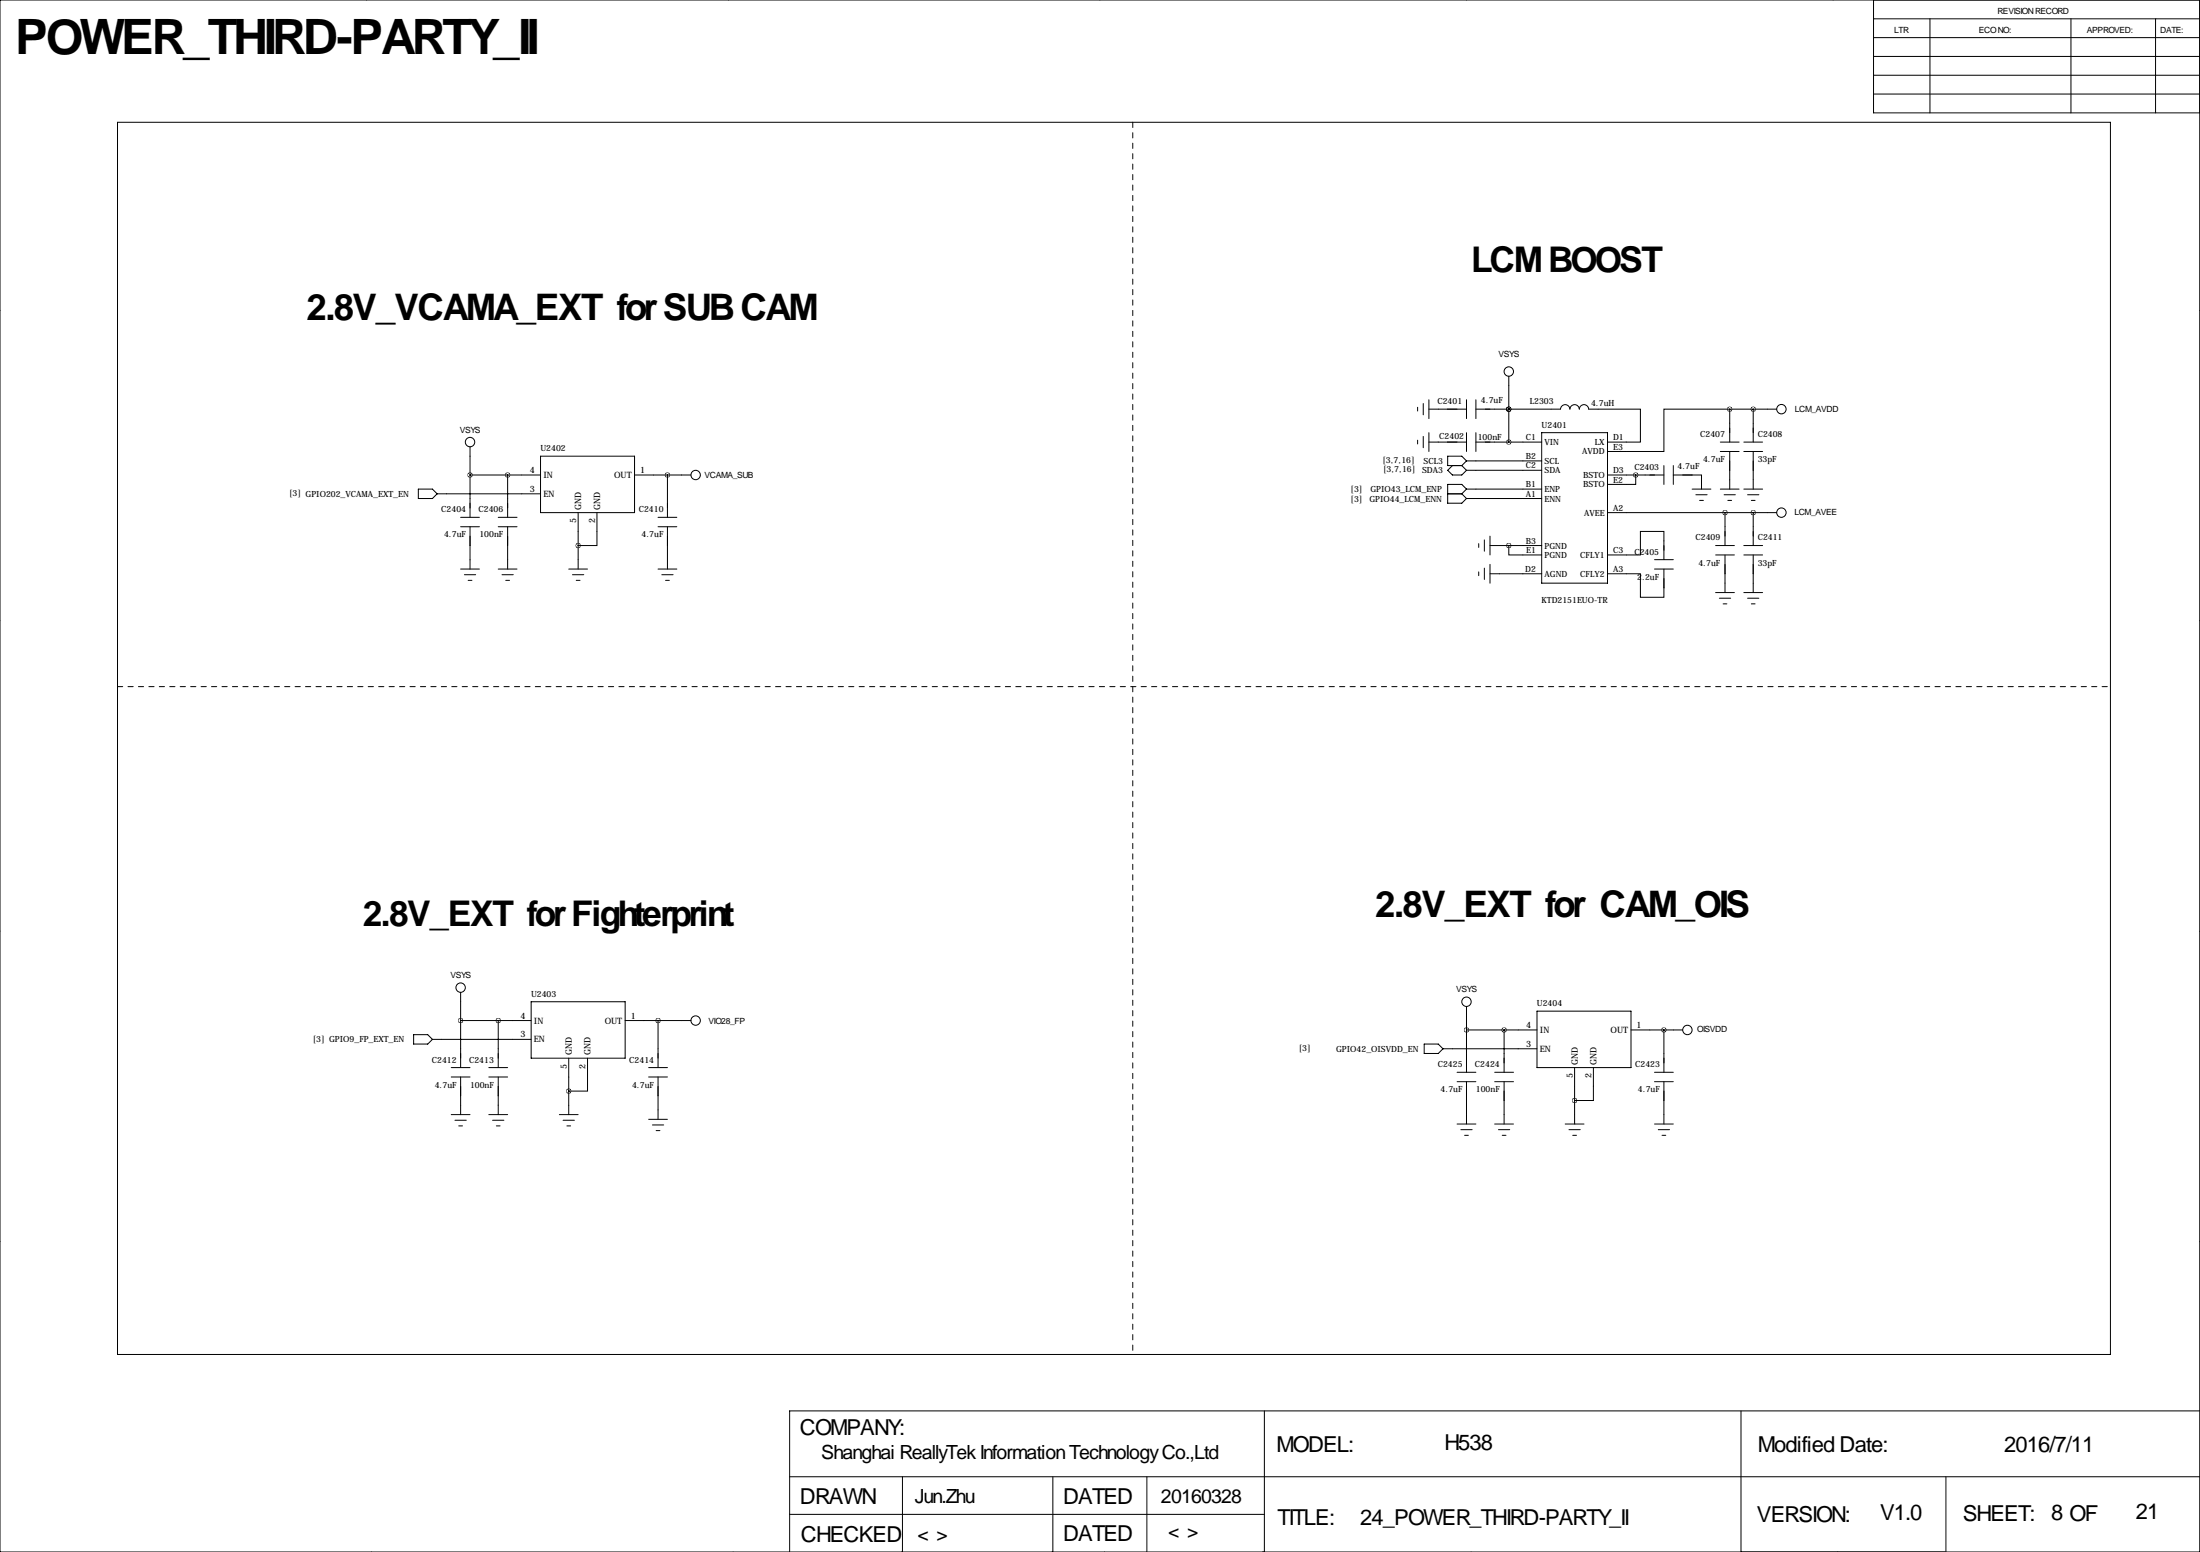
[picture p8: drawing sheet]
<svg xmlns="http://www.w3.org/2000/svg" width="594mm" height="419mm" viewBox="0 0 594 419" stroke-linecap="round" stroke-linejoin="round" font-family="sans-serif">
<g fill="none" stroke="#000" stroke-width=".27">
<path d="M99.1 0h.1M196.8 0h.1M297.2 0h.1M396.2 0h.1M495.3 0h.1M0 0h594.4v419.1h-594.4zM506.2 0v30.5h88.2M506.2 15.2h88.2M506.2 10.2h88.2M506.2 5.1h88.2M521.5 5.1v25.4M559.6 5.1v25.4"/>
<path d="M582.4 5.1v25.4M31.7 33h538.5v332.8h-538.5zM506.2 20.3h88.2M506.2 25.4h88.2M-.1 83.8h.1M594.4 83.8h.1M383 110v1M383 118.9v1M384.6 109v3M384.6 117.9v3M386.1 110.5h10.1M386.1 119.4h10.1"/>
<path d="M386.1 107.9v5.1M386.1 116.8v5.1M396.2 107.9v5.1M396.2 116.8v5.1M398.8 110.5h22.8M398.8 107.9v5.1M398.8 116.8v5.1M398.8 119.4h17.8M407.7 110.5h.1M407.7 101.6v17.8M416.6 116.8h17.7v40.7h-17.7zM421.6 110.5a1.27 1.27 0 0 1 1.3-1.2 1.27 1.27 0 0 1 1.3 1.2"/>
<path d="M424.2 110.5a1.27 1.27 0 0 1 1.3-1.2 1.27 1.27 0 0 1 1.2 1.2M426.7 110.5a1.27 1.27 0 0 1 1.3-1.2 1.27 1.27 0 0 1 1.3 1.2h13.9v8.9h-8.9M464.8 119.4h5.1M467.4 110.5h-17.8v11.4h-15.3M467.4 110.5h12.7M467.4 110.5v8.9M471.2 119.4h5M473.7 110.5v8.9M113 132.1h3.8l1.3 1.2-1.3 1.3h-3.8zM118.1 133.3h27.9M124.5 139.7h5M127 120.6v19.1"/>
<path d="M127 128.3h19M134.6 139.7h5.1M137.2 128.3v11.4M146 123.2h25.4v15.2h-25.4zM156.2 138.4v15.3M161.3 138.4v8.9h-5.1M171.4 128.3h15.3M177.8 139.7h5.1M180.3 128.3v11.4M391.2 133.3h3.8M392.4 125.7l-1.2 1.3 1.2 1.3h2.6l1.2-1.3M395 133.3l1.2 1.3"/>
<path d="M395 125.7l1.2 1.3M396.2 134.6h20.4M396.2 132.1h20.4M396.2 124.5h20.4M396.2 127h20.4M396.2 132.1l-1.2-1.3h-3.8v5.1h3.8l1.2-1.3M396.2 124.5l-1.2-1.3h-3.8v2.5h3.8M396.2 124.5l-1.2 1.2M396.2 132.1l-1.2 1.2M434.3 128.3h15.3M434.3 138.4h45.8M442 128.3v2.5h-7.7"/>
<path d="M449.6 125.7v5.1M452.1 128.3h7.6v3.8M452.1 125.7v5.1M457.2 132.1h5.1M458.2 133.6h3.1M459.2 135.1h1M464.8 121.9h5.1M464.8 132.1h5.1M465.8 133.6h3.1M466.1 138.4v8.9M466.9 135.1h1M467.4 121.9v10.2"/>
<path d="M471.2 121.9h5M471.2 132.1h5M472.2 133.6h3M473.2 135.1h1M473.7 121.9v10.2M473.7 138.4v8.9M124.5 142.2h5M124.5 153.7h5M125.5 155.2h3M126.5 156.7h1M127 142.2v11.5M134.6 142.2h5.1"/>
<path d="M134.6 153.7h5.1M135.6 155.2h3.1M136.7 156.7h1M137.2 142.2v11.5M153.7 153.7h5M154.7 155.2h3M155.7 156.7h1M177.8 142.2h5.1M177.8 153.7h5.1M178.8 155.2h3.1M179.8 156.7h1M180.3 142.2v11.5"/>
<path d="M399.5 146.8v1M399.5 154.4v1M401.1 145.8v3M401.1 153.4v3.1M402.6 147.3h14M402.6 154.9h14M402.6 144.8v5.1M402.6 152.4v5.1M407.7 147.3v2.6h8.9M434.3 149.9h8.9v-6.4h6.4v7.6M447 151.1h5.1M447 153.7h5.1"/>
<path d="M449.6 153.7v7.6h-6.4v-6.4h-8.9M463.5 147.3h5.1M463.5 149.9h5.1M466.1 149.9v10.1M471.2 147.3h5M471.2 149.9h5M473.7 149.9v10.1M-.1 167.6h.1M463.5 160h5.1M464.6 161.5h3M465.6 163.1h1M471.2 160h5"/>
<path d="M472.2 161.5h3M473.2 163.1h1M594.4 167.6h.1M-.1 251.5h.1M594.4 251.5h.1M111.8 279.4h3.8l1.2 1.3-1.2 1.2h-3.8zM124.5 268v20.3M124.5 275.6h19M134.6 275.6v12.7M143.5 270.5h25.4v15.3h-25.4zM168.9 275.6h17.8M177.8 275.6v12.7"/>
<path d="M396.2 271.8v17.8M396.2 278.1h19.1M406.4 278.1v11.5M415.3 273h25.4v15.3h-25.4zM440.7 278.1h14M449.6 278.1v11.5M116.8 280.7h26.7M121.9 288.3h5.1M121.9 290.8h5.1M124.5 290.8v10.2M132.1 288.3h5.1M132.1 290.8h5.1"/>
<path d="M134.6 290.8v10.2M153.7 285.8v15.2M158.7 285.8v8.8h-5M175.3 288.3h5M175.3 290.8h5M177.8 290.8v11.5M384.8 281.9h3.8l1.3 1.3-1.3 1.3h-3.8zM389.9 283.2h25.4M393.7 289.6h5.1M393.7 292.1h5.1M396.2 292.1v11.4M403.9 289.6h5"/>
<path d="M403.9 292.1h5M406.4 292.1v11.4M425.4 288.3v15.2M430.5 288.3v8.9h-5.1M447 289.6h5.1M447 292.1h5.1M449.6 292.1v11.4M121.9 301h5.1M122.9 302.5h3.1M124 304h1M132.1 301h5.1M133.1 302.5h3"/>
<path d="M134.1 304h1M151.1 301h5.1M152.1 302.5h3.1M153.2 304h1M175.3 302.3h5M176.3 303.8h3M177.3 305.3h1M393.7 303.5h5.1M394.7 305.1h3.1M395.7 306.6h1M403.9 303.5h5M404.9 305.1h3"/>
<path d="M405.9 306.6h1M422.9 303.5h5.1M423.9 305.1h3.1M424.9 306.6h1.1M447 303.5h5.1M448.1 305.1h3M449.1 306.6h1M-.1 335.3h.1M594.4 335.3h.1M213.4 398.8h381M243.8 398.8v20.3M284.5 398.8v20.3"/>
<path d="M309.9 398.8v20.3M341.6 381v38.1M470.4 381v38.1M525.8 398.8v20.3M594.4 381h-381v38.1M100.3 419.1h.1M198.1 419.1h.1M213.4 408.9h128.2M298.4 419.1h.1M397.5 419.1h.1M496.6 419.1h.1"/>
<circle cx="127" cy="119.4" r="1.27"/>
<circle cx="407.7" cy="100.3" r="1.27"/>
<circle cx="481.3" cy="110.5" r="1.27"/>
<circle cx="188" cy="128.3" r="1.27"/>
<circle cx="481.3" cy="138.4" r="1.27"/>
<circle cx="124.5" cy="266.7" r="1.27"/>
<circle cx="188" cy="275.6" r="1.27"/>
<circle cx="396.2" cy="270.5" r="1.27"/>
<circle cx="455.9" cy="278.1" r="1.27"/>
</g>
<path d="M306.1 33v332.8M31.7 185.4h538.5" fill="none" stroke="#000" stroke-width=".27" stroke-dasharray="1.4 1.4"/>
<path d="M180.3 128.3a.05 .05 0 0 0 .1 0 .05 .05 0 0 0-.1 0zM137.1 128.3a.05 .05 0 0 0 .1 0 .05 .05 0 0 0-.1 0zM156.2 147.3a.05 .05 0 0 0 .1 0 .05 .05 0 0 0-.1 0zM407.6 110.5a.05 .05 0 0 0 .1 0 .05 .05 0 0 0-.1 0zM407.6 119.4a.05 .05 0 0 0 .1 0 .05 .05 0 0 0-.1 0zM407.6 147.3a.05 .05 0 0 0 .1 0 .05 .05 0 0 0-.1 0zM441.9 128.3a.05 .05 0 0 0 .1 0 .05 .05 0 0 0-.1 0zM467.3 110.5a.05 .05 0 0 0 .1 0 .05 .05 0 0 0-.1 0zM473.7 110.5a.05 .05 0 0 0 .1 0 .05 .05 0 0 0-.1 0zM466 138.4a.05 .05 0 0 0 .1 0 .05 .05 0 0 0-.1 0zM473.7 138.4a.05 .05 0 0 0 .1 0 .05 .05 0 0 0-.1 0zM124.4 275.6a.05 .05 0 0 0 .1 0 .05 .05 0 0 0-.1 0zM134.6 275.6a.05 .05 0 0 0 .1 0 .05 .05 0 0 0-.1 0zM153.6 294.6a.05 .05 0 0 0 .1 0 .05 .05 0 0 0-.1 0zM407.6 110.5a.05 .05 0 0 0 .1 0 .05 .05 0 0 0-.1 0zM396.2 278.1a.05 .05 0 0 0 .1 0 .05 .05 0 0 0-.1 0zM449.5 278.1a.05 .05 0 0 0 .1 0 .05 .05 0 0 0-.1 0zM425.4 297.2a.05 .05 0 0 0 .1 0 .05 .05 0 0 0-.1 0z" fill="#000" stroke="#000" stroke-width="1.3"/>
<text font-size="13.2" x="4.1" y="14.5">POWER_THIRD-PARTY_II</text>
<g font-size="9.9">
<text x="82.8" y="86.4">2.8V_VCAMA_EXT for SUB CAM</text>
<text x="371.6" y="247.7">2.8V_EXT for CAM_OIS</text>
</g>
<g font-size="9.6">
<text x="397.5" y="73.4">LCM BOOST</text>
<text x="98" y="249.9">2.8V_EXT for Fighterprint</text>
</g>
<g font-size="5.9">
<text x="216.2" y="387.6">COMPANY:</text>
<text x="344.9" y="392.2">MODEL:</text>
<text x="390.3" y="391.6">H538</text>
<text x="475" y="392.2">Modified Date:</text>
<text x="541.5" y="392.2">2016/7/11</text>
<text x="216.2" y="406.1">DRAWN</text>
<text x="287.3" y="406.1">DATED</text>
<text x="345.2" y="411.7">TITLE:</text>
<text x="367.5" y="411.7">24_POWER_THIRD-PARTY_II</text>
<text x="474.7" y="411">VERSION:</text>
<text x="508" y="410.4">V1.0</text>
<text x="530.4" y="410.7">SHEET:</text>
<text x="554.2" y="410.4">8 OF</text>
<text x="577.1" y="410.2">21</text>
<text x="216.4" y="416.3">CHECKED</text>
<text x="287.3" y="416.1">DATED</text>
</g>
<g font-size="5.3">
<text x="221.9" y="393.9">Shanghai ReallyTek Information Technology Co.,Ltd</text>
<text x="247.1" y="405.9">Jun.Zhu</text>
<text x="313.7" y="405.9">20160328</text>
<text x="247.9" y="416.1">&lt; &gt;</text>
<text x="315.6" y="415.3">&lt; &gt;</text>
</g>
<g font-size="2.4">
<text x="143.2" y="127.8">4</text>
<text x="146.8" y="129.1">IN</text>
<text x="165.9" y="129.1">OUT</text>
<text x="173" y="127.8">1</text>
<text x="143.2" y="132.8">3</text>
<text x="146.8" y="134.2">EN</text>
<text x="157" y="137.7" transform="rotate(-90 157 137.7)">GND</text>
<text x="162.1" y="137.7" transform="rotate(-90 162.1 137.7)">GND</text>
<text x="155.7" y="141.3" transform="rotate(-90 155.7 141.3)">5</text>
<text x="160.8" y="141.3" transform="rotate(-90 160.8 141.3)">2</text>
<text x="140.6" y="275.1">4</text>
<text x="170.4" y="275.1">1</text>
<text x="140.6" y="280.2">3</text>
<text x="144.3" y="281.5">EN</text>
<text x="144.3" y="276.4">IN</text>
<text x="163.4" y="276.4">OUT</text>
<text x="412.4" y="277.6">4</text>
<text x="416.1" y="279">IN</text>
<text x="435.2" y="279">OUT</text>
<text x="442.2" y="277.6">1</text>
<text x="154.5" y="285" transform="rotate(-90 154.5 285)">GND</text>
<text x="159.6" y="285" transform="rotate(-90 159.6 285)">GND</text>
<text x="412.4" y="282.7">3</text>
<text x="416.1" y="284">EN</text>
<text x="426.3" y="287.5" transform="rotate(-90 426.3 287.5)">GND</text>
<text x="431.4" y="287.5" transform="rotate(-90 431.4 287.5)">GND</text>
<text x="153.2" y="288.6" transform="rotate(-90 153.2 288.6)">5</text>
<text x="158.2" y="288.6" transform="rotate(-90 158.2 288.6)">2</text>
<text x="424.9" y="291.2" transform="rotate(-90 424.9 291.2)">5</text>
<text x="430" y="291.2" transform="rotate(-90 430 291.2)">2</text>
</g>
<g font-size="2.3">
<text x="539.8" y="3.8">REVISION RECORD</text>
<text x="511.8" y="8.9">LTR</text>
<text x="534.7" y="8.9">ECO NO:</text>
<text x="563.9" y="8.9">APPROVED:</text>
<text x="583.7" y="8.9">DATE:</text>
<text x="404.9" y="96.5">VSYS</text>
<text x="388.4" y="109.1">C2401</text>
<text x="400.2" y="108.9">4.7uF</text>
<text x="413.3" y="109.2">L2303</text>
<text x="429.9" y="109.6">4.7uH</text>
<text x="485" y="111.3">LCM_AVDD</text>
<text x="124.2" y="116.8">VSYS</text>
<text x="388.9" y="118.6">C2402</text>
<text x="399.3" y="118.7">100nF</text>
<text x="412.3" y="118.9">C1</text>
<text x="416.5" y="115.5">U2401</text>
<text x="435.9" y="118.9">D1</text>
<text x="459.4" y="118">C2407</text>
<text x="474.9" y="118">C2408</text>
<text x="146" y="121.8">U2402</text>
<text x="373.5" y="125">[3,7,16]</text>
<text x="384.6" y="125.2">SCL3</text>
<text x="412.3" y="124">B2</text>
<text x="417.3" y="125.3">SCL</text>
<text x="417.3" y="120.2">VIN</text>
<text x="427.5" y="122.7">AVDD</text>
<text x="430.9" y="120.2">LX</text>
<text x="435.9" y="121.4">E3</text>
<text x="460.2" y="124.8">4.7uF</text>
<text x="474.9" y="124.8">33pF</text>
<text x="190.4" y="129">VCAMA_SUB</text>
<text x="373.7" y="127.5">[3,7,16]</text>
<text x="384.2" y="127.7">SDA3</text>
<text x="412.3" y="131.6">B1</text>
<text x="412.3" y="126.5">C2</text>
<text x="417.3" y="127.8">SDA</text>
<text x="427.8" y="129.1">BSTO</text>
<text x="427.8" y="131.6">BSTO</text>
<text x="435.9" y="127.8">D3</text>
<text x="435.9" y="130.3">E2</text>
<text x="441.6" y="126.9">C2403</text>
<text x="453.3" y="126.6">4.7uF</text>
<text x="78.1" y="134">[3] GPIO202_VCAMA_EXT_EN</text>
<text x="364.9" y="132.9">[3]</text>
<text x="364.9" y="135.5">[3]</text>
<text x="370" y="135.4">GPIO44_LCM_ENN</text>
<text x="370.3" y="132.9">GPIO43_LCM_ENP</text>
<text x="412.3" y="134.1">A1</text>
<text x="417.3" y="135.4">ENN</text>
<text x="417.3" y="132.9">ENP</text>
<text x="435.9" y="137.9">A2</text>
<text x="119.2" y="138.3">C2404</text>
<text x="129.3" y="138.3">C2406</text>
<text x="172.6" y="138.3">C2410</text>
<text x="428" y="139.2">AVEE</text>
<text x="484.8" y="139.1">LCM_AVEE</text>
<text x="120" y="145.1">4.7uF</text>
<text x="129.5" y="145.1">100nF</text>
<text x="173.3" y="145.1">4.7uF</text>
<text x="412.3" y="146.8">B3</text>
<text x="412.4" y="149.4">E1</text>
<text x="417.3" y="148.1">PGND</text>
<text x="435.9" y="149.4">C3</text>
<text x="441.6" y="149.8">C2405</text>
<text x="458.1" y="145.9">C2409</text>
<text x="474.9" y="145.9">C2411</text>
<text x="412.1" y="154.4">D2</text>
<text x="417.3" y="155.7">AGND</text>
<text x="417.3" y="150.7">PGND</text>
<text x="427" y="155.7">CFLY2</text>
<text x="427" y="150.7">CFLY1</text>
<text x="435.9" y="154.4">A3</text>
<text x="458.9" y="152.7">4.7uF</text>
<text x="474.9" y="152.7">33pF</text>
<text x="442.4" y="156.6">2.2uF</text>
<text x="416.5" y="162.9">KTD2151EUO-TR</text>
<text x="121.7" y="264.2">VSYS</text>
<text x="143.5" y="269.1">U2403</text>
<text x="393.5" y="268">VSYS</text>
<text x="415.3" y="271.7">U2404</text>
<text x="84.5" y="281.4">[3] GPIO9_FP_EXT_EN</text>
<text x="191.5" y="276.4">VIO28_FP</text>
<text x="458.6" y="278.8">OISVDD</text>
<text x="116.7" y="286.9">C2412</text>
<text x="126.7" y="286.9">C2413</text>
<text x="170" y="286.9">C2414</text>
<text x="350.9" y="283.9">[3]</text>
<text x="361" y="284">GPIO42_OISVDD_EN</text>
<text x="117.4" y="293.7">4.7uF</text>
<text x="127" y="293.7">100nF</text>
<text x="170.8" y="293.7">4.7uF</text>
<text x="388.5" y="288.2">C2425</text>
<text x="398.5" y="288.2">C2424</text>
<text x="441.8" y="288.2">C2423</text>
<text x="389.2" y="295">4.7uF</text>
<text x="398.8" y="295">100nF</text>
<text x="442.6" y="295">4.7uF</text>
</g>
</svg>
